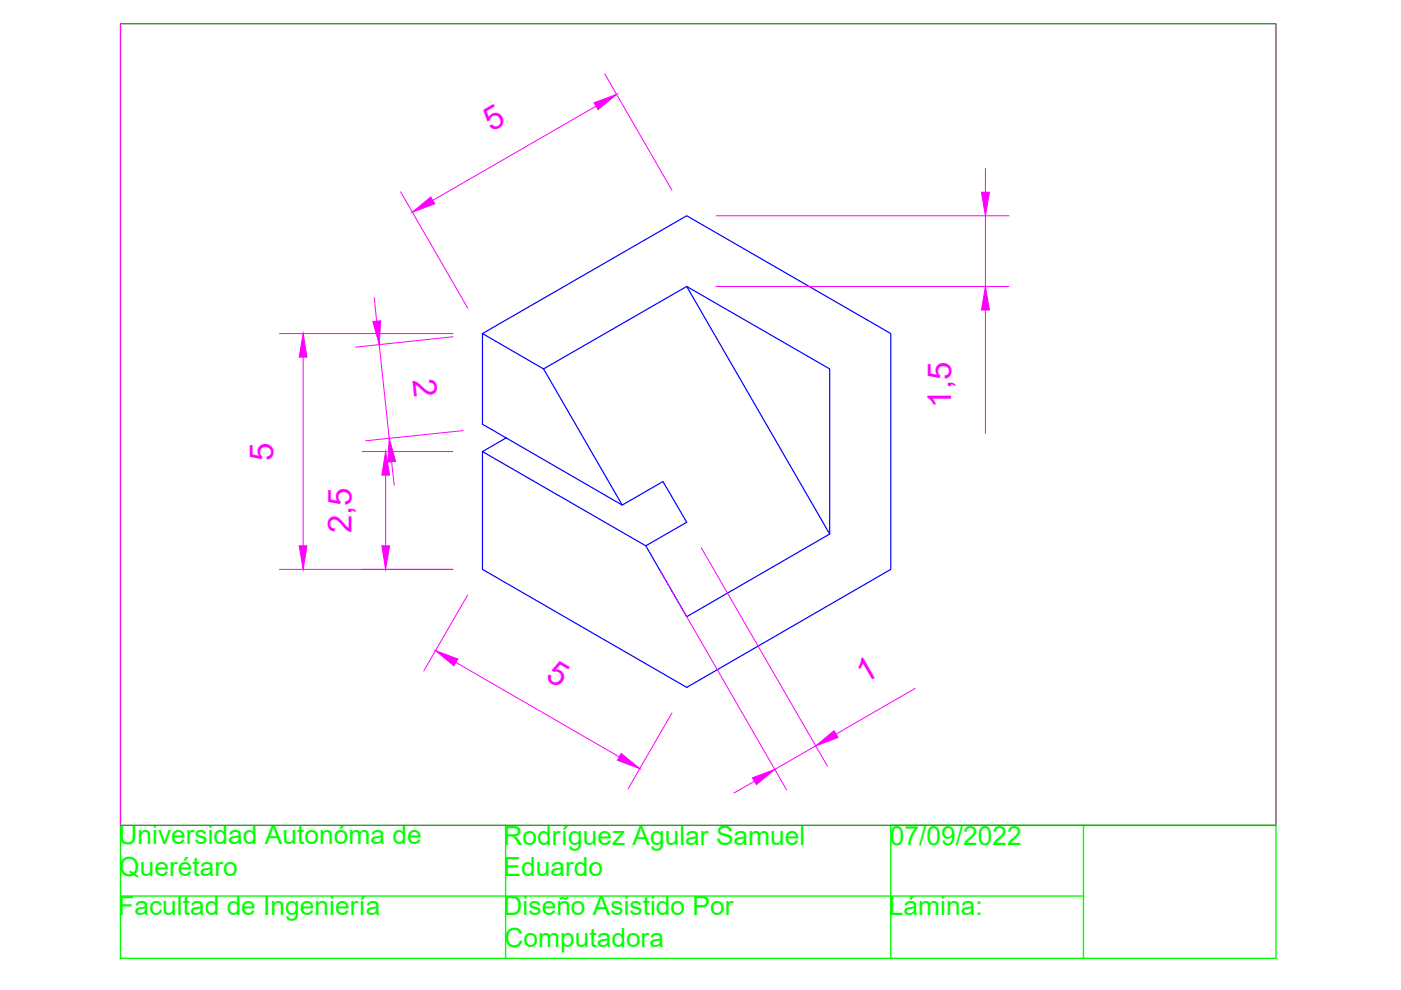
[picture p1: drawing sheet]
<svg xmlns="http://www.w3.org/2000/svg" width="297mm" height="210mm" viewBox="0 0 297 210" stroke-linecap="round" stroke-linejoin="round" font-family="sans-serif">
<!-- layer: Figura -->
<path d="M102.3 70.7l12.9 7.5 30.4-17.5 30.3 17.5v35l-30.3 17.6-8.7-15.1M115.2 78.2l16.7 28.9M145.6 60.7l30.3 52.5M107.3 92.9l-5 2.8 34.6 20 8.7-5-5-8.6-8.7 5-29.6-17.2v-19.2l43.3-25 43.3 25v50l-43.3 25-43.3-25v-25" fill="none" stroke="#00f" stroke-width=".25"/>
<!-- layer: Cota -->
<g fill="none" stroke="#f0f" stroke-width=".21">
<path d="M25.5 5h245v170h-245zM128.2 15.7l14.3 24.6M126.4 22.5l-34.6 20M208.9 35.7v5.1M84.9 40.7l14.3 24.6M151.8 45.7h62.1M208.9 45.7v15M59.2 70.7h36.8M64.3 75.7v40M79.3 63.1l.6 5M80.4 73.1l2.1 19.8M96.1 71.4l-20.7 2.2"/>
<path d="M151.8 60.7h62.1M208.9 65.7v26.2M76.8 95.7h19.2M83 97.9l.6 5M98.2 91.3l-20.7 2.2M81.8 100.7v15M148.7 116.1l26.7 46.4M59.2 120.7h36.8M99.2 126.1l-9.4 16.2M140.1 121.1l26.7 46.4M96.7 140.4l34.6 20.1M142.5 151.2l-9.3 16.1"/>
<path d="M172.9 158.1l-8.6 5M194 146l-16.7 9.6M159.9 165.6l-4.3 2.5"/>
</g>
<g fill="#f0f" stroke="#f0f" stroke-width=".21">
<path d="M87.4 45l3.9-3.2 .9 1.4z"/>
<path d="M126 21.8l4.7-1.8-3.9 3.2z"/>
<path d="M208.1 40.8h1.7l-.9 4.9z"/>
<path d="M208.9 60.7l.9 5h-1.7z"/>
<path d="M81 115.7h1.6l-.8 5z"/>
<path d="M81.8 95.7l.8 5h-1.6z"/>
<path d="M92.3 138l4.8 1.7-.9 1.5z"/>
<path d="M131.7 159.8l4 3.2-4.8-1.8z"/>
<path d="M64.3 70.7l.8 5h-1.7z"/>
<path d="M63.4 115.7h1.7l-.8 5z"/>
<path d="M79.1 68.2l1.6-.2-.3 5.1z"/>
<path d="M82.5 92.9l1.4 4.9-1.7 .2z"/>
<path d="M159.5 164.9l4.8-1.8-3.9 3.3z"/>
<path d="M172.9 158.1l3.9-3.2 .9 1.5z"/>
</g>
<!-- layer: Marco -->
<path d="M25.5 5h245v198.2h-245zM25.5 175h245h-81.6v28.2M107.2 175v28.2M229.7 175v28.2M25.5 190h204.2" fill="none" stroke="#0f0" stroke-width=".3"/>
<path d="M107.2 175h.1M188.9 175h.1M229.7 175h.1" fill="none" stroke="#0f0" stroke-width=".21"/>
<g font-size="7" fill="#f0f">
<text x="104.2" y="28" transform="rotate(-30 104.2 28)">5</text>
<text x="87.5" y="80.5" transform="rotate(84 87.5 80.5)">2</text>
<text x="201.7" y="86.4" transform="rotate(-90 201.7 86.4)">1,5</text>
<text x="57.9" y="97.7" transform="rotate(-90 57.9 97.7)">5</text>
<text x="74.5" y="113.1" transform="rotate(-90 74.5 113.1)">2,5</text>
<text x="115.5" y="144" transform="rotate(30 115.5 144)">5</text>
<text x="183.2" y="145" transform="rotate(-30 183.2 145)">1</text>
</g>
<g font-size="5.6" fill="#0f0">
<text x="25.1" y="179">Universidad Autonóma de</text>
<text x="106.8" y="179.1">Rodríguez Agular Samuel</text>
<text x="188.7" y="179.1">07/09/2022</text>
<text x="25.3" y="185.7">Querétaro</text>
<text x="106.8" y="185.7">Eduardo</text>
<text x="25.1" y="194">Facultad de Ingeniería</text>
<text x="106.8" y="194">Diseño Asistido Por</text>
<text x="188.5" y="194">Lámina:</text>
<text x="106.9" y="200.7">Computadora</text>
</g>
</svg>
